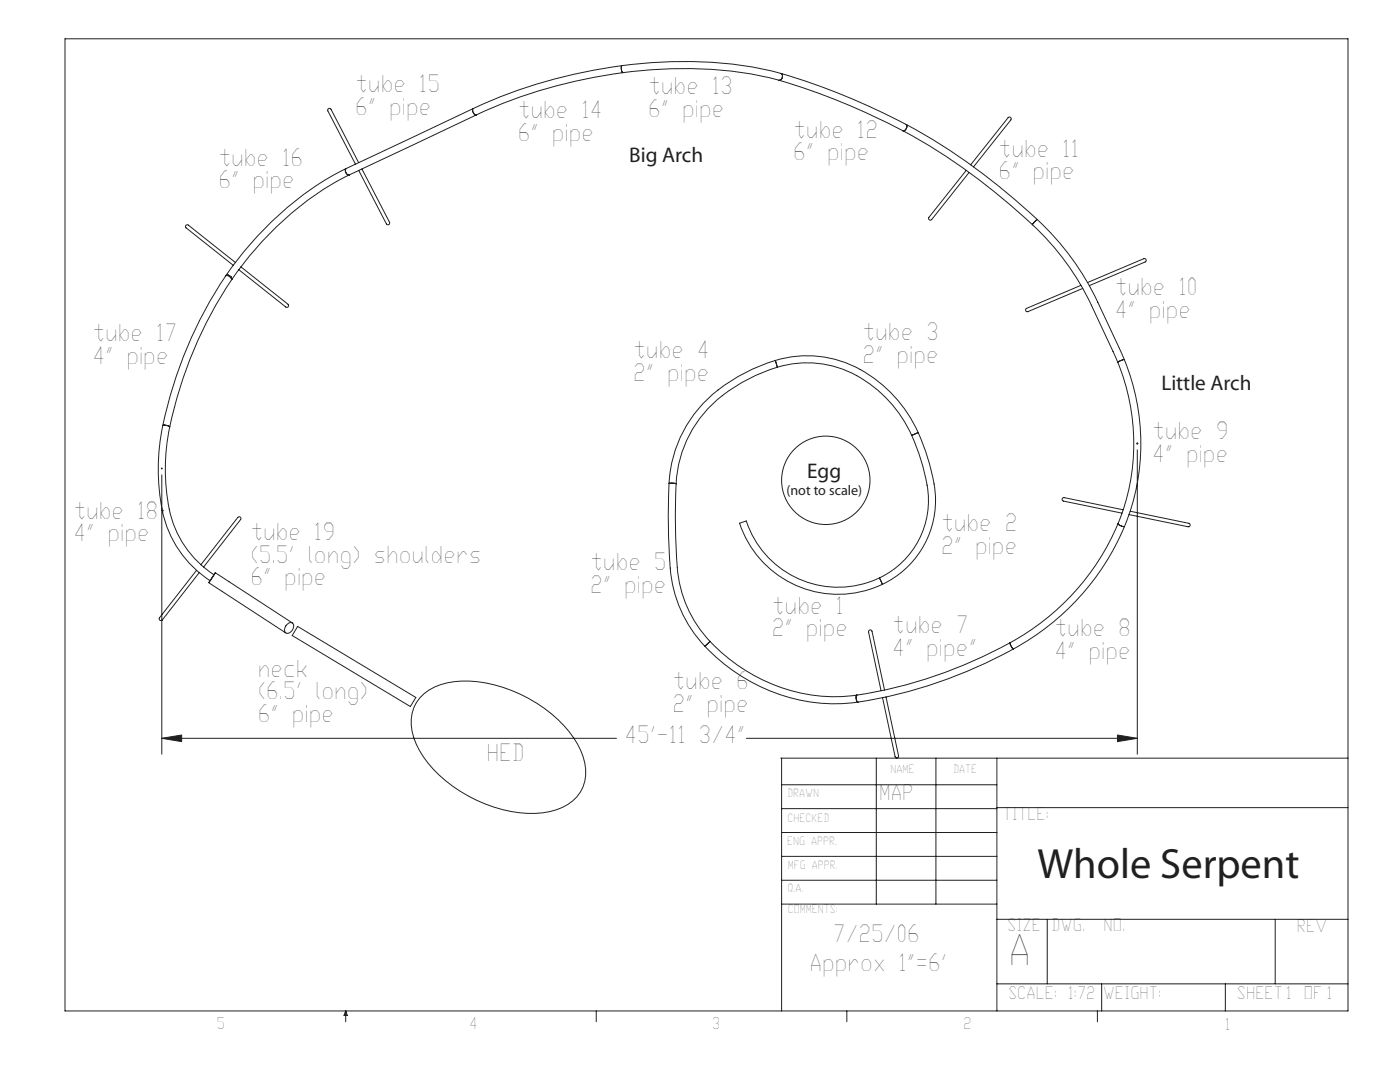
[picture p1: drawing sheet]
<svg xmlns="http://www.w3.org/2000/svg" width="279mm" height="216mm" viewBox="0 0 279 216" stroke-linecap="round" stroke-linejoin="round" font-family="sans-serif">
<g fill="none" stroke="#231f20" stroke-width=".2">
<path d="M13 7.7h256v194h-256zM124.1 13.1a101.6 101.6 0 0 0-29.6 8.6M124.1 13.1a82.7 82.7 0 0 1 31.8 1.6M124.1 13.1l-.1 .5 .3 .9M124.1 13.1a1.29 1.29 0 0 0 .2 1.4M124.3 14.5a100.2 100.2 0 0 0-29.2 8.4M124.3 14.5a81.9 81.9 0 0 1 31.2 1.5M155.5 16a134.8 134.8 0 0 1 24.7 10.1M155.9 14.7a136.2 136.2 0 0 1 25 10.1M155.9 14.7a.75 .75 0 0 1 .3 .8 .75 .75 0 0 1-.7 .5M155.9 14.7a.77 .77 0 0 1 .2 .8 .77 .77 0 0 1-.6 .5M69.1 33.6a64.9 64.9 0 0 0-24 21.4"/>
<path d="M69.1 33.6a.8 .8 0 0 0 .6 1.3M69.7 34.9a63.6 63.6 0 0 0-23.5 20.9M71.6 32.5l-5.5-10.7-.3-.2-.2 .1-.2 .1v.3l5.5 10.7M72.2 33.7l5.5 10.7 .1 .2-.2 .2-.3 .1-.2-.2-5.5-10.7M94.5 21.7l-25.4 11.9M94.5 21.7a.85 .85 0 0 0 .6 1.2M95.1 22.9l-25.4 12M180.2 26.1a123.9 123.9 0 0 1 25.8 18.7M180.9 24.8a125.9 125.9 0 0 1 26.1 19M180.9 24.8a.82 .82 0 0 1-.7 1.3M192.8 34l-7.4 9.4-.1 .2 .1 .3h.3l.2-.1 7.5-9.4M193.7 32.9l7.5-9.4 .2-.1h.3l.1 .2-.1 .3-7.4 9.4"/>
<path d="M45.1 55a84.9 84.9 0 0 0-12.6 29.9M45.1 55h.2a1.23 1.23 0 0 1 .9 .8M45.5 54.8l.7 .5M45.5 54.8l-.4 .2M46.2 55.3l-.1 .1 .1 .4M46.2 55.8a83.6 83.6 0 0 0-12.3 29.4M47 52.4l-9.4-7.5-.3-.1-.2 .2-.1 .2 .1 .3 9.4 7.4M48.1 53.2l9.4 7.5 .1 .3-.1 .2-.2 .1h-.3l-9.3-7.5M206 44.8a52.2 52.2 0 0 1 11.8 16.1l5.3 11.4M207 43.8a53.6 53.6 0 0 1 12.1 16.5l5.3 11.4M207 43.8l-1 1M215.7 56.9l-10.8 4.6-.2 .2v.3l.2 .2h.3l10.9-4.6"/>
<path d="M217 56.4l11.3-4.8h.3l.1 .2v.3l-.2 .2-11.1 4.7M154.7 71.9a32.5 32.5 0 0 0-16.5 11.1 25 25 0 0 0-4.7 13.5M154.7 71.9a22.5 22.5 0 0 1 22.4 5.8 27.1 27.1 0 0 1 6.1 8.6M154.7 71.9l.4 1.4M155.1 73.3a31.8 31.8 0 0 0-15.1 9.8 23.6 23.6 0 0 0-5.1 13.4M155.1 73.3a21.1 21.1 0 0 1 21 5.4 25.7 25.7 0 0 1 5.8 8.2M223.1 72.3a42.5 42.5 0 0 1 0 32.2M224.4 71.7a43.9 43.9 0 0 1 0 33.3M224.4 71.7l-1.3 .6M32.3 94.8v55.7M32.5 84.9a42.4 42.4 0 0 0-.1 17M32.5 84.9h.9l.5 .3"/>
<path d="M32.5 84.9a1.68 1.68 0 0 1 1.4 .3M33.9 85.2a39.6 39.6 0 0 0 .5 18.8 22.1 22.1 0 0 0 8.3 10.8l-.8 1.1M133.5 96.5l-.1 9.1a71.6 71.6 0 0 0 1 11.7 25.5 25.5 0 0 0 6.3 11.6M133.5 96.5h1.4M134.9 96.5l-.1 9a70.6 70.6 0 0 0 1 11.5 24.1 24.1 0 0 0 5.9 11M181.9 86.9a37.4 37.4 0 0 1 3.4 12.9 17.1 17.1 0 0 1-9.8 15.5M183.2 86.3a36.9 36.9 0 0 1 3.5 13.6 18.5 18.5 0 0 1-10.6 16.7M183.2 86.3l-1.3 .6M227 89.8v60.7M32.4 101.9a21.8 21.8 0 0 0 9.5 14M32.4 101.9h.3M39.2 113.8l-7.4 9.5v.2l.1 .3h.2l.3-.1 7.4-9.4"/>
<path d="M40.1 112.7l7.4-9.5 .2-.1 .3 .1 .1 .2-.1 .3-7.4 9.4M41.7 116.3l15.3 10M42.7 114.7l.3-.4-1.3 2 .2-.4M43 114.3l15.3 10M175.5 115.3a19.3 19.3 0 0 1-26.6-11.3l-1.3 .4a20.7 20.7 0 0 0 28.5 12.2M175.5 115.3l.6 1.3M223.1 104.5a48.4 48.4 0 0 1-21.6 23.8M223.1 104.5l.8 .5h.5M224.2 101.7l-11.8-2.4-.3 .1-.1 .2v.2l.2 .2 11.7 2.4M224.4 105a49.8 49.8 0 0 1-22.2 24.5M225.5 102l11.8 2.4 .2 .2v.2l-.1 .2-.3 .1-11.8-2.4M57.5 124.4l.3-.2 .7 .2a1.41 1.41 0 0 1-1.3 2l-.3-.2a1.37 1.37 0 0 1 .6-1.8z"/>
<path d="M59.4 125l23.6 14.2-1.1 1.8-23.6-14.2zM84.2 138.8a13 13 0 0 1 10.2-2.8 28 28 0 0 1 20.5 11.9 9.9 9.9 0 0 1 1.2 9.6 9.9 9.9 0 0 1-8.5 4.8 27.7 27.7 0 0 1-23.5-11.9 9.9 9.9 0 0 1-1.3-9.7zM140.7 128.9a35.6 35.6 0 0 0 30.5 11.2M141.7 128a34.1 34.1 0 0 0 29.3 10.7M141.7 128l-1 .9M171 138.7a1.12 1.12 0 0 0 .2 1.4M171 138.7a1.08 1.08 0 0 0 .2 1.4M176.5 137.7l-2.5-11.7-.1-.3h-.3l-.2 .1-.1 .3 2.5 11.7M176.8 139.1l2.5 11.7v.3l-.3 .1h-.2l-.2-.3-2.5-11.7M201.5 128.3l.7 1.2M201.5 128.3a92.5 92.5 0 0 1-30.5 10.4M202.2 129.5a93.9 93.9 0 0 1-31 10.6"/>
<path d="M32.3 147.3h90.7M149 147.3h78M155.8 151.3h113.2M156 151.3v50.4M156 156.6h43M174.9 151.3v29.1M186.8 151.3v29.1M199 151.3v50.4M156 166.1h43M156 161.4h43M156 170.9h43M156 175.6h43"/>
<path d="M199 161.2h70M156 180.4h43M199 196.3h70M199 183.4h70M209 183.4v12.9M219.9 196.3v5.4M244.5 196.3v5.4M254.5 183.4v12.9M69 201.7v2.2M69 201.7l.3 .9h-.6zM119 201.7v2.2M169 201.7v2.2"/>
<path d="M219 201.7v2.2"/>
<circle cx="227" cy="88.5" r=".09"/>
</g>
<path d="M223 146.7l4 .6-4 .7z" fill="#231f20"/>
<path d="M223 146.7l4 .6-4 .7z" fill="none" stroke="#231f20" stroke-width=".2"/>
<path d="M32.3 147.3l4-.6v1.3z" fill="#231f20"/>
<g fill="none" stroke="#231f20" stroke-width=".2">
<path d="M32.3 147.3l4-.6v1.3z"/>
<circle cx="32.3" cy="93.5" r=".09"/>
<circle cx="164.8" cy="95.8" r="8.8"/>
<circle cx="227" cy="88.5" r=".09"/>
</g>
<g font-size="8.5" fill="#231f20">
<text x="207" y="175.1">Whole Serpent</text>
<text x="201.2" y="192.6">A</text>
</g>
<g font-size="4.7" fill="#231f20">
<text x="70.9" y="18.4">tube 15</text>
<text x="70.9" y="22.9">6&quot; pipe</text>
<text x="103.3" y="23.5">tube 14</text>
<text x="129.4" y="18.7">tube 13</text>
<text x="129.4" y="23.3">6&quot; pipe</text>
<text x="103.3" y="28.1">6&quot; pipe</text>
<text x="158.3" y="27.5">tube 12</text>
<text x="43.6" y="33.1">tube 16</text>
<text x="158.3" y="32">6&quot; pipe</text>
<text x="199.3" y="31.2">tube 11</text>
<text x="199.3" y="35.8">6&quot; pipe</text>
<text x="43.6" y="37.6">6&quot; pipe</text>
<text x="222.5" y="59">tube 10</text>
<text x="222.5" y="63.5">4&quot; pipe</text>
<text x="18.4" y="68">tube 17</text>
<text x="126.4" y="71.5">tube 4</text>
<text x="172.1" y="67.8">tube 3</text>
<text x="18.4" y="72.5">4&quot; pipe</text>
<text x="126.4" y="76">2&quot; pipe</text>
<text x="172.1" y="72.3">2&quot; pipe</text>
<text x="229.9" y="87.7">tube 9</text>
<text x="229.9" y="92.2">4&quot; pipe</text>
<text x="14.7" y="103.5">tube 18</text>
<text x="50" y="107.8">tube 19</text>
<text x="187.8" y="105.9">tube 2</text>
<text x="14.7" y="108">4&quot; pipe</text>
<text x="50" y="112.3">(5.5' long) shoulders</text>
<text x="117.8" y="113.8">tube 5</text>
<text x="187.8" y="110.5">2&quot; pipe</text>
<text x="50" y="116.8">6&quot; pipe</text>
<text x="117.8" y="118.4">2&quot; pipe</text>
<text x="154" y="122.5">tube 1</text>
<text x="154" y="127">2&quot; pipe</text>
<text x="178.1" y="126.4">tube 7</text>
<text x="178.1" y="130.9">4&quot; pipe&quot;</text>
<text x="210.5" y="127">tube 8</text>
<text x="210.5" y="131.5">4&quot; pipe</text>
<text x="51.4" y="135">neck</text>
<text x="134.2" y="137.6">tube 6</text>
<text x="51.4" y="139.5">(6.5' long)</text>
<text x="134.2" y="142.1">2&quot; pipe</text>
<text x="51.4" y="144">6&quot; pipe</text>
<text x="124.6" y="148.3">45'-11 3/4&quot;</text>
<text x="97.1" y="151.8">HED</text>
<text x="166.2" y="187.9">7/25/06</text>
<text x="161.5" y="193.8">Approx 1&quot;=6'</text>
</g>
<text font-size="4.3" fill="#231f20" x="175.5" y="159.6">MAP</text>
<g font-size="4.2" fill="#231f20">
<text x="125.6" y="32.3">Big Arch</text>
<text x="231.8" y="77.8">Little Arch</text>
<text x="161.1" y="95.3">Egg</text>
</g>
<g font-size="3.4" fill="#231f20">
<text x="200.1" y="163.7">TITLE:</text>
<text x="201" y="185.8">SIZE</text>
<text x="209.8" y="185.8">DWG.</text>
<text x="220.2" y="185.8">NO.</text>
<text x="258.8" y="185.9">REV</text>
<text x="201.2" y="199.3">SCALE: 1:72</text>
<text x="220.1" y="199.4">WEIGHT:</text>
<text x="246.9" y="199.3">SHEET1 OF 1</text>
</g>
<g font-size="3.2" fill="#231f20">
<text x="43.2" y="205.3">5</text>
<text x="93.6" y="205.2">4</text>
<text x="142.1" y="205.3">3</text>
<text x="192.2" y="205.3">2</text>
<text x="244.4" y="205.5">1</text>
</g>
<text font-size="2.8" fill="#231f20" x="156.9" y="98.7">(not to scale)</text>
<g font-size="2.2" fill="#231f20">
<text x="177.7" y="154.2">NAME</text>
<text x="190.2" y="154.3">DATE</text>
<text x="157.1" y="159">DRAWN</text>
<text x="157.2" y="163.9">CHECKED</text>
<text x="157.1" y="168.6">ENG APPR.</text>
<text x="157.2" y="173.3">MFG APPR.</text>
<text x="157.2" y="178">Q.A.</text>
<text x="157.2" y="182.3">COMMENTS:</text>
</g>
</svg>
